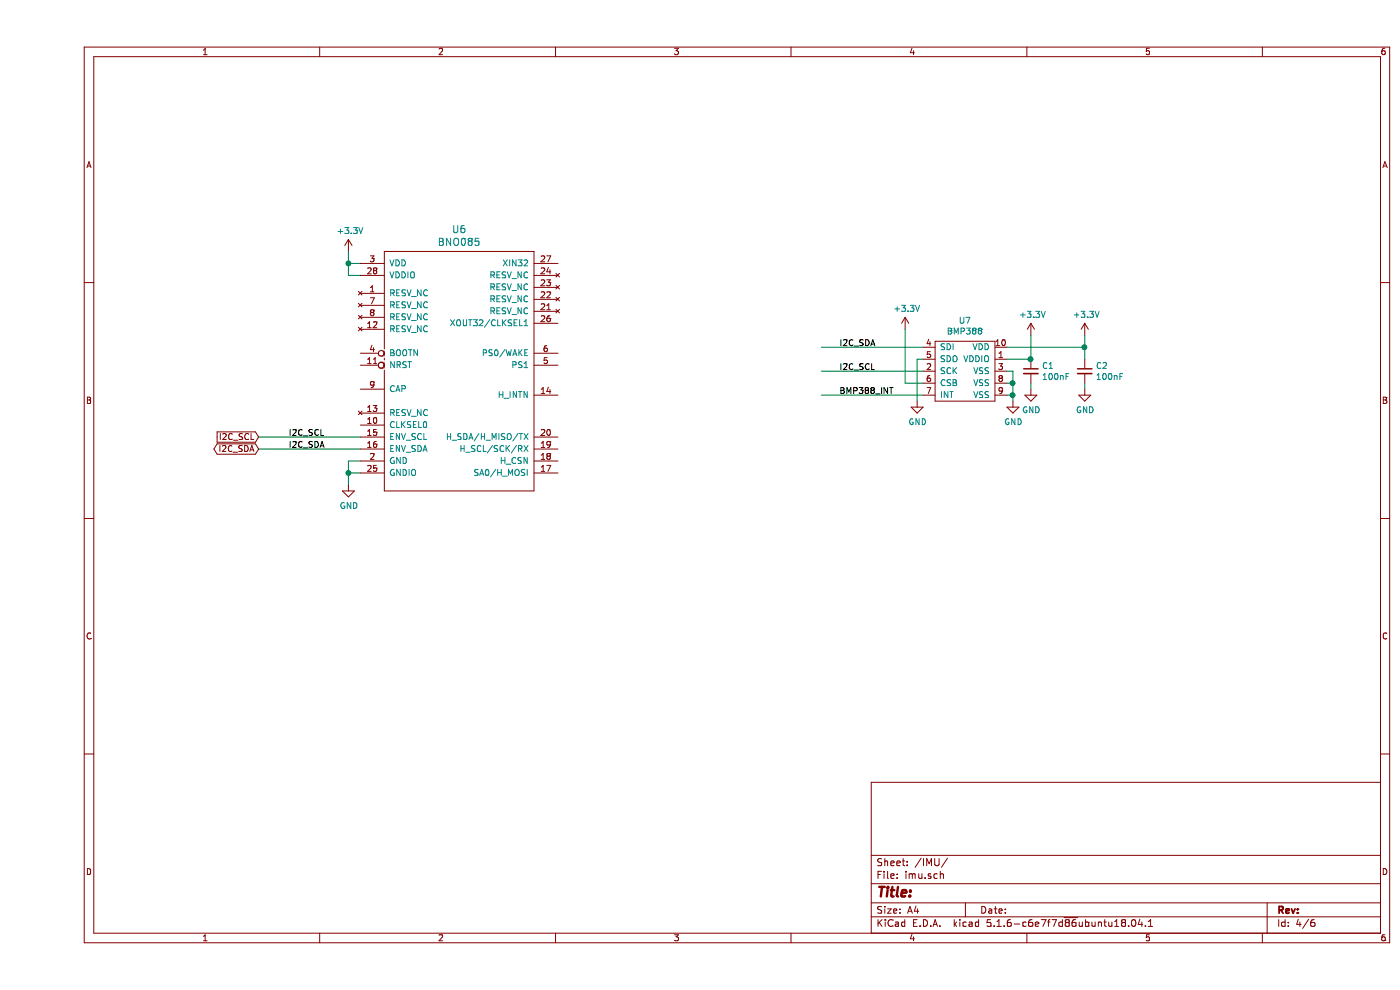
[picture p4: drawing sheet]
EESchema Schematic File Version 4
EELAYER 30 0
EELAYER END
$Descr A4 11693 8268
encoding utf-8
Sheet 4 6
Title ""
Date ""
Rev ""
Comp ""
Comment1 ""
Comment2 ""
Comment3 ""
Comment4 ""
$EndDescr
$Comp
L MEMS:BNO085 U6
U 1 1
P 2700 4100
F 0 "U6" H 3525 6287 60  0000 C CNN
F 1 "BNO085" H 3525 6181 60  0000 C CNN
F 2 "LGA:LGA-28-5832" H 3300 4050 60  0001 C CNN
F 3 "" H 2700 4250 60  0000 C CNN
	1    2700 4100
	1    0    0    -1  
$EndComp
$Comp
L power-supply:GND #PWR014
U 1 1
P 2600 4050
F 0 "#PWR014" H 2600 3800 50  0001 C CNN
F 1 "GND" H 2605 3877 50  0000 C CNN
F 2 "" H 2600 4050 50  0000 C CNN
F 3 "" H 2600 4050 50  0000 C CNN
	1    2600 4050
	1    0    0    -1  
$EndComp
$Comp
L power-supply:+3.3V #PWR013
U 1 1
P 2600 2100
F 0 "#PWR013" H 2600 1950 50  0001 C CNN
F 1 "+3.3V" H 2615 2273 50  0000 C CNN
F 2 "" H 2600 2100 50  0000 C CNN
F 3 "" H 2600 2100 50  0000 C CNN
	1    2600 2100
	1    0    0    -1  
$EndComp
Wire Wire Line
	2700 2300 2600 2300
Wire Wire Line
	2600 2300 2600 2200
Wire Wire Line
	2700 2200 2600 2200
Connection ~ 2600 2200
Wire Wire Line
	2600 2200 2600 2100
Wire Wire Line
	2700 3850 2600 3850
Wire Wire Line
	2600 3850 2600 3950
Wire Wire Line
	2700 3950 2600 3950
Connection ~ 2600 3950
Wire Wire Line
	2600 3950 2600 4050
Text GLabel 1850 3750 0    50   BiDi ~ 0
I2C_SDA
Text GLabel 1850 3650 0    50   Input ~ 0
I2C_SCL
Wire Wire Line
	2700 3650 1850 3650
Wire Wire Line
	1850 3750 2700 3750
Text Label 2100 3750 0    50   ~ 0
I2C_SDA
Text Label 2100 3650 0    50   ~ 0
I2C_SCL
$Comp
L IC_sensor:BMP388 U7
U 1 1
P 7750 3100
F 0 "U7" H 7750 3525 50  0000 C CNN
F 1 "BMP388" H 7750 3434 50  0000 C CNN
F 2 "IC_sensor:BMP388" H 7750 3100 50  0001 C CNN
F 3 "" H 7750 3100 50  0001 C CNN
	1    7750 3100
	1    0    0    -1  
$EndComp
$Comp
L devices:C_0603 C1
U 1 1
P 8300 3100
F 0 "C1" H 8392 3146 50  0000 L CNN
F 1 "100nF" H 8392 3055 50  0000 L CNN
F 2 "capacitors:C_0603" H 8300 2950 50  0001 C CNN
F 3 "" H 8300 3100 50  0000 C CNN
	1    8300 3100
	1    0    0    -1  
$EndComp
$Comp
L devices:C_0603 C2
U 1 1
P 8750 3100
F 0 "C2" H 8842 3146 50  0000 L CNN
F 1 "100nF" H 8842 3055 50  0000 L CNN
F 2 "capacitors:C_0603" H 8750 2950 50  0001 C CNN
F 3 "" H 8750 3100 50  0000 C CNN
	1    8750 3100
	1    0    0    -1  
$EndComp
$Comp
L power-supply:+3.3V #PWR018
U 1 1
P 8300 2800
F 0 "#PWR018" H 8300 2650 50  0001 C CNN
F 1 "+3.3V" H 8315 2973 50  0000 C CNN
F 2 "" H 8300 2800 50  0000 C CNN
F 3 "" H 8300 2800 50  0000 C CNN
	1    8300 2800
	1    0    0    -1  
$EndComp
$Comp
L power-supply:+3.3V #PWR020
U 1 1
P 8750 2800
F 0 "#PWR020" H 8750 2650 50  0001 C CNN
F 1 "+3.3V" H 8765 2973 50  0000 C CNN
F 2 "" H 8750 2800 50  0000 C CNN
F 3 "" H 8750 2800 50  0000 C CNN
	1    8750 2800
	1    0    0    -1  
$EndComp
$Comp
L power-supply:GND #PWR017
U 1 1
P 8150 3350
F 0 "#PWR017" H 8150 3100 50  0001 C CNN
F 1 "GND" H 8155 3177 50  0000 C CNN
F 2 "" H 8150 3350 50  0000 C CNN
F 3 "" H 8150 3350 50  0000 C CNN
	1    8150 3350
	1    0    0    -1  
$EndComp
$Comp
L power-supply:GND #PWR019
U 1 1
P 8300 3250
F 0 "#PWR019" H 8300 3000 50  0001 C CNN
F 1 "GND" H 8305 3077 50  0000 C CNN
F 2 "" H 8300 3250 50  0000 C CNN
F 3 "" H 8300 3250 50  0000 C CNN
	1    8300 3250
	1    0    0    -1  
$EndComp
$Comp
L power-supply:GND #PWR021
U 1 1
P 8750 3250
F 0 "#PWR021" H 8750 3000 50  0001 C CNN
F 1 "GND" H 8755 3077 50  0000 C CNN
F 2 "" H 8750 3250 50  0000 C CNN
F 3 "" H 8750 3250 50  0000 C CNN
	1    8750 3250
	1    0    0    -1  
$EndComp
Wire Wire Line
	8100 3100 8150 3100
Wire Wire Line
	8150 3100 8150 3200
Wire Wire Line
	8300 3200 8300 3250
Wire Wire Line
	8750 3200 8750 3250
Wire Wire Line
	8300 2800 8300 3000
Wire Wire Line
	8750 2800 8750 2900
Wire Wire Line
	8100 3000 8300 3000
Connection ~ 8300 3000
Wire Wire Line
	8100 2900 8750 2900
Connection ~ 8750 2900
Wire Wire Line
	8750 2900 8750 3000
Wire Wire Line
	8100 3300 8150 3300
Connection ~ 8150 3300
Wire Wire Line
	8150 3300 8150 3350
Wire Wire Line
	8100 3200 8150 3200
Connection ~ 8150 3200
Wire Wire Line
	8150 3200 8150 3300
$Comp
L power-supply:GND #PWR016
U 1 1
P 7350 3350
F 0 "#PWR016" H 7350 3100 50  0001 C CNN
F 1 "GND" H 7355 3177 50  0000 C CNN
F 2 "" H 7350 3350 50  0000 C CNN
F 3 "" H 7350 3350 50  0000 C CNN
	1    7350 3350
	1    0    0    -1  
$EndComp
Wire Wire Line
	7400 3000 7350 3000
Wire Wire Line
	7350 3000 7350 3350
Wire Wire Line
	6550 3300 7400 3300
Wire Wire Line
	6550 3100 7400 3100
Wire Wire Line
	6550 2900 7400 2900
Text Label 6700 3100 0    50   ~ 0
I2C_SCL
Text Label 6700 2900 0    50   ~ 0
I2C_SDA
Text Label 6700 3300 0    50   ~ 0
BMP388_INT
$Comp
L power-supply:+3.3V #PWR015
U 1 1
P 7250 2750
F 0 "#PWR015" H 7250 2600 50  0001 C CNN
F 1 "+3.3V" H 7265 2923 50  0000 C CNN
F 2 "" H 7250 2750 50  0000 C CNN
F 3 "" H 7250 2750 50  0000 C CNN
	1    7250 2750
	1    0    0    -1  
$EndComp
Wire Wire Line
	7250 2750 7250 3200
Wire Wire Line
	7250 3200 7400 3200
$EndSCHEMATC
